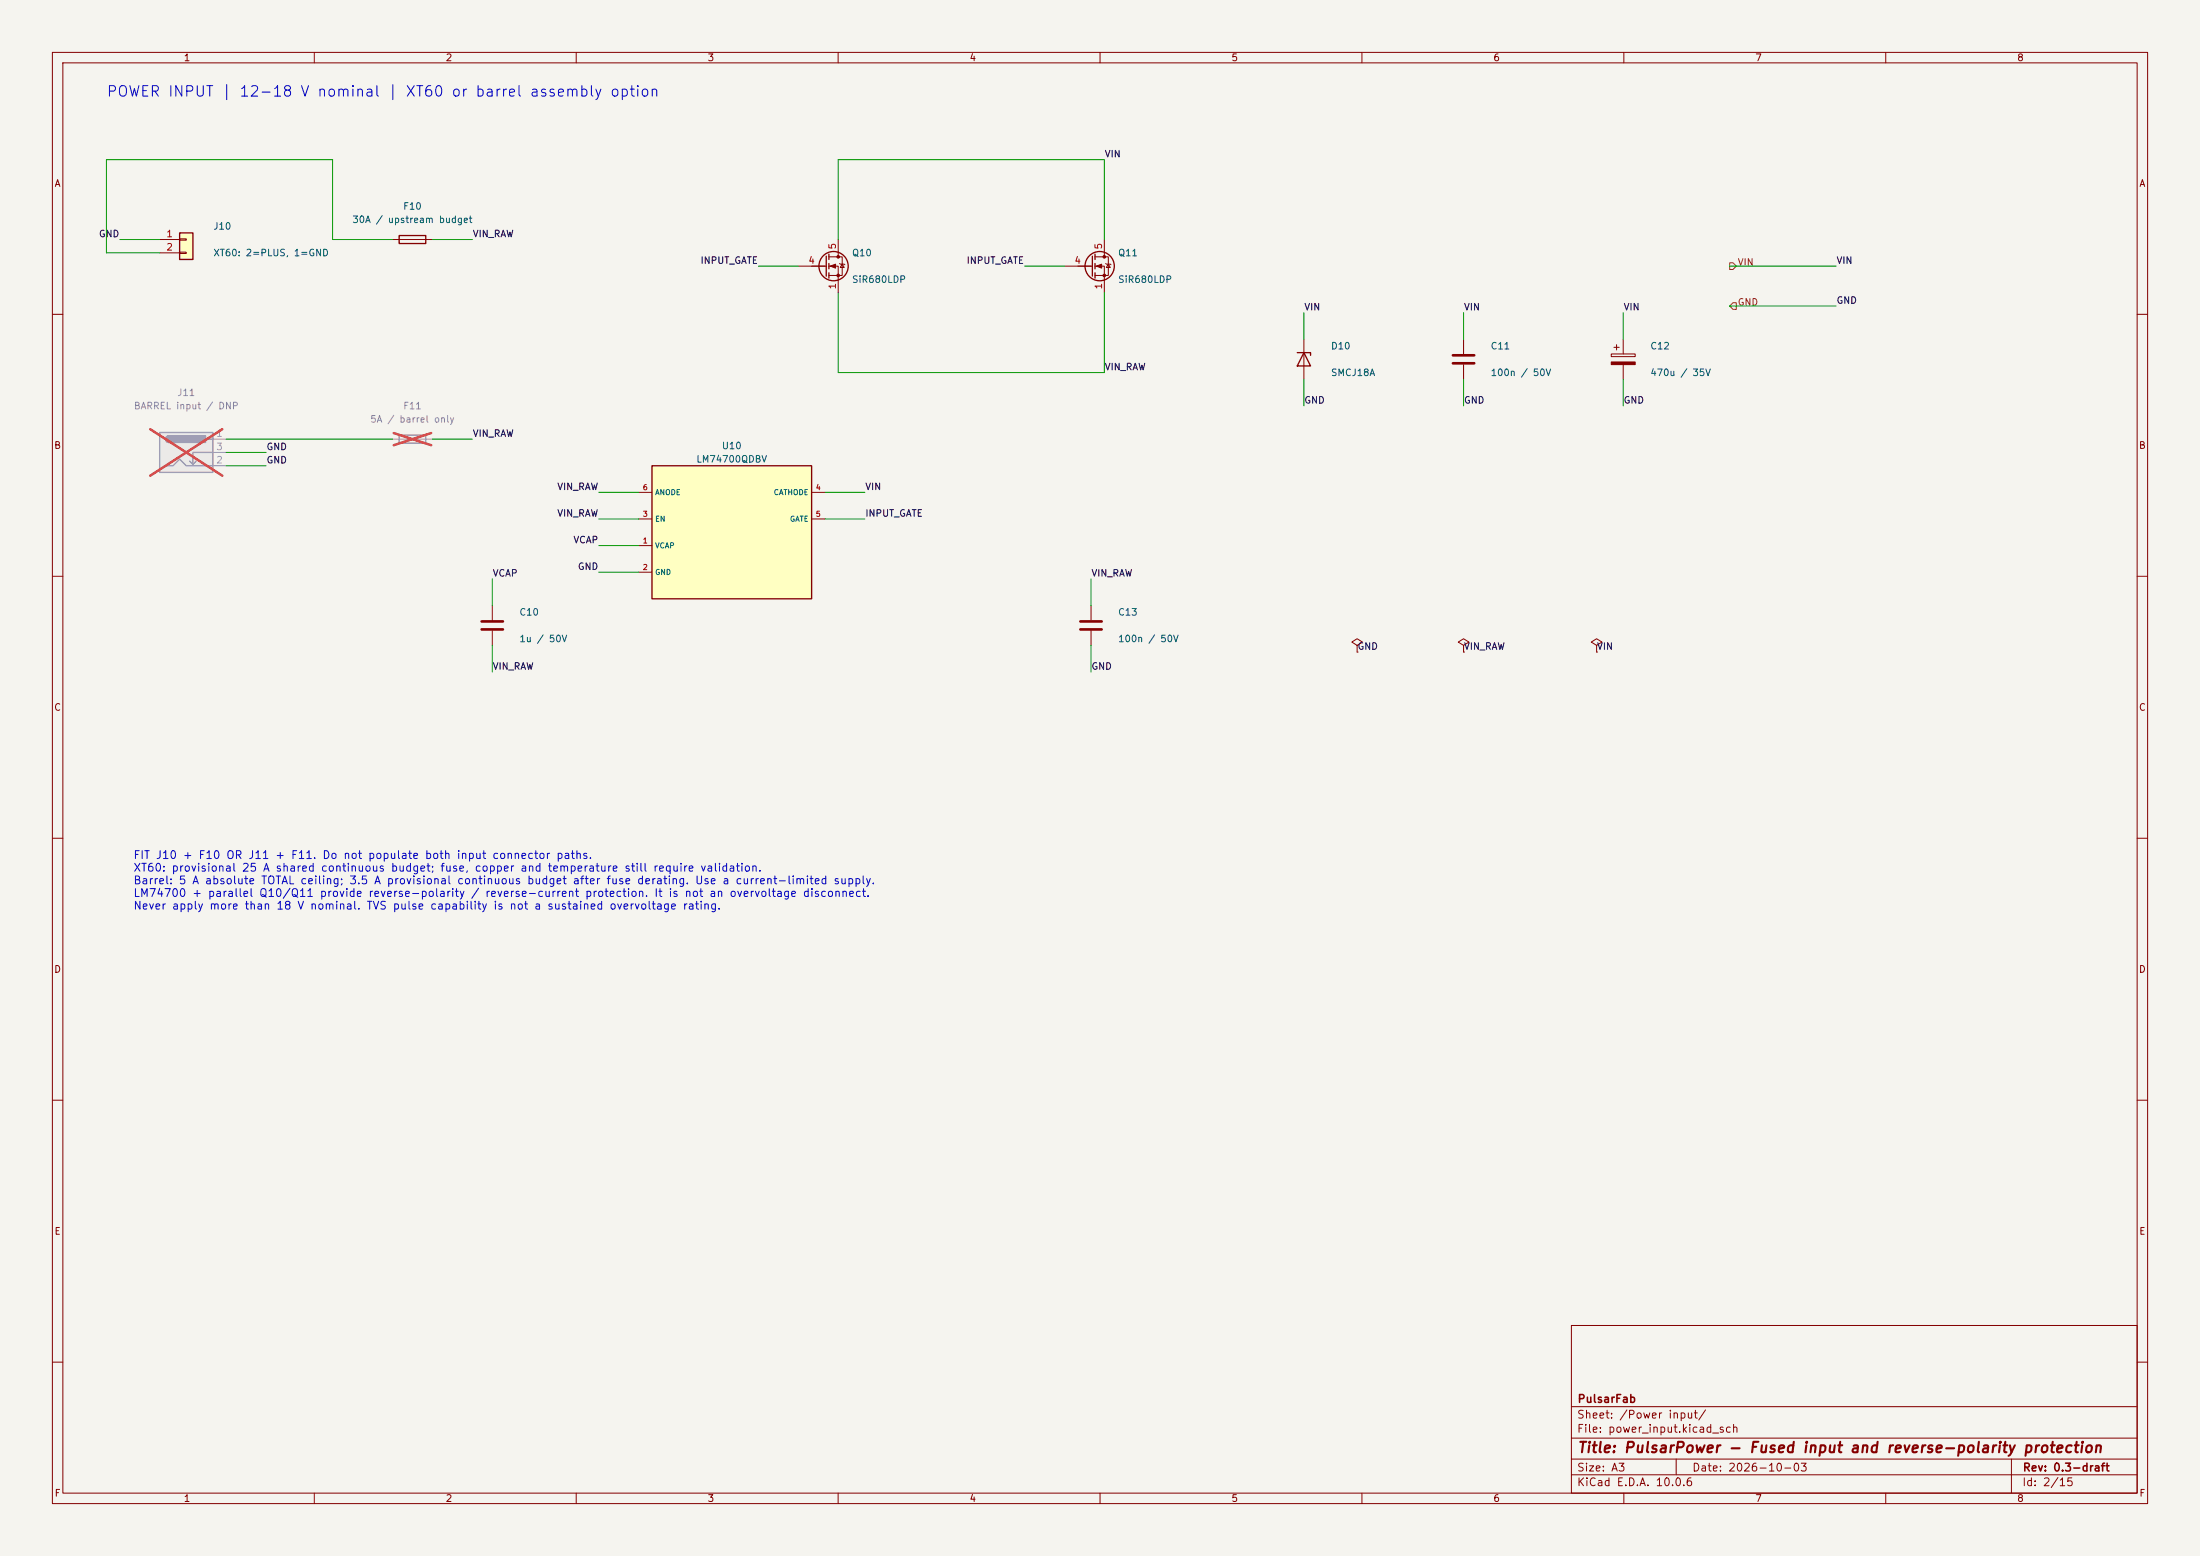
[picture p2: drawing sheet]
(kicad_sch (version 20260306) (generator "eeschema") (generator_version "10.0") (paper "A3")
(title_block (title "PulsarPower - Fused input and reverse-polarity protection") (date "2026-10-03") (rev "0.3-draft") (company "PulsarFab"))
(lib_symbols
(symbol "Connector_Generic:Conn_01x02"
 (pin_names
  (offset 1.016) (hide yes))
 (exclude_from_sim no)
 (in_bom yes)
 (on_board yes)
 (in_pos_files yes)
 (duplicate_pin_numbers_are_jumpers no)
 (property "Reference" "J" (at 0 2.54 0) (show_name no) (do_not_autoplace no) (effects (font (size 1.27 1.27))))
 (property "Value" "Conn_01x02" (at 0 -5.08 0) (show_name no) (do_not_autoplace no) (effects (font (size 1.27 1.27))))
 (property "Footprint" "" (at 0 0 0) (show_name no) (do_not_autoplace no) (hide yes) (effects (font (size 1.27 1.27))))
 (property "Datasheet" "" (at 0 0 0) (show_name no) (do_not_autoplace no) (hide yes) (effects (font (size 1.27 1.27))))
 (property "Description" "Generic connector, single row, 01x02, script generated (kicad-library-utils/schlib/autogen/connector/)" (at 0 0 0) (show_name no) (do_not_autoplace no) (hide yes) (effects (font (size 1.27 1.27))))
 (symbol "Conn_01x02_1_1"
  (rectangle (start -1.27 1.27) (end 1.27 -3.81) (stroke (width 0.254) (type default)) (fill (type background)))
  (rectangle (start -1.27 0.127) (end 0 -0.127) (stroke (width 0.1524) (type default)) (fill (type none)))
  (rectangle (start -1.27 -2.413) (end 0 -2.667) (stroke (width 0.1524) (type default)) (fill (type none)))
  (pin passive line (at -5.08 0 0) (length 3.81) (name "Pin_1" (effects (font (size 1.27 1.27)))) (number "1" (effects (font (size 1.27 1.27)))))
  (pin passive line (at -5.08 -2.54 0) (length 3.81) (name "Pin_2" (effects (font (size 1.27 1.27)))) (number "2" (effects (font (size 1.27 1.27))))))
 (embedded_fonts no))
(symbol "Connector:Barrel_Jack_Switch"
 (pin_names (hide yes))
 (exclude_from_sim no)
 (in_bom yes)
 (on_board yes)
 (in_pos_files yes)
 (duplicate_pin_numbers_are_jumpers no)
 (property "Reference" "J" (at 0 5.334 0) (show_name no) (do_not_autoplace no) (effects (font (size 1.27 1.27))))
 (property "Value" "Barrel_Jack_Switch" (at 0 -5.08 0) (show_name no) (do_not_autoplace no) (effects (font (size 1.27 1.27))))
 (property "Footprint" "" (at 1.27 -1.016 0) (show_name no) (do_not_autoplace no) (hide yes) (effects (font (size 1.27 1.27))))
 (property "Datasheet" "" (at 1.27 -1.016 0) (show_name no) (do_not_autoplace no) (hide yes) (effects (font (size 1.27 1.27))))
 (property "Description" "DC Barrel Jack with an internal switch" (at 0 0 0) (show_name no) (do_not_autoplace no) (hide yes) (effects (font (size 1.27 1.27))))
 (symbol "Barrel_Jack_Switch_0_1"
  (rectangle (start -5.08 3.81) (end 5.08 -3.81) (stroke (width 0.254) (type default)) (fill (type background)))
  (polyline (pts (xy -3.81 -2.54) (xy -2.54 -2.54) (xy -1.27 -1.27) (xy 0 -2.54) (xy 2.54 -2.54) (xy 5.08 -2.54)) (stroke (width 0.254) (type default)) (fill (type none)))
  (arc (start -3.302 1.905) (mid -3.9343 2.54) (end -3.302 3.175) (stroke (width 0.254) (type default)) (fill (type none)))
  (arc (start -3.302 1.905) (mid -3.9343 2.54) (end -3.302 3.175) (stroke (width 0.254) (type default)) (fill (type outline)))
  (polyline (pts (xy 1.27 -2.286) (xy 1.905 -1.651)) (stroke (width 0.254) (type default)) (fill (type none)))
  (rectangle (start 3.683 3.175) (end -3.302 1.905) (stroke (width 0.254) (type default)) (fill (type outline)))
  (polyline (pts (xy 5.08 2.54) (xy 3.81 2.54)) (stroke (width 0.254) (type default)) (fill (type none)))
  (polyline (pts (xy 5.08 0) (xy 1.27 0) (xy 1.27 -2.286) (xy 0.635 -1.651)) (stroke (width 0.254) (type default)) (fill (type none))))
 (symbol "Barrel_Jack_Switch_1_1"
  (pin passive line (at 7.62 2.54 180) (length 2.54) (name "" (effects (font (size 1.27 1.27)))) (number "1" (effects (font (size 1.27 1.27)))))
  (pin passive line (at 7.62 -2.54 180) (length 2.54) (name "" (effects (font (size 1.27 1.27)))) (number "2" (effects (font (size 1.27 1.27)))))
  (pin passive line (at 7.62 0 180) (length 2.54) (name "" (effects (font (size 1.27 1.27)))) (number "3" (effects (font (size 1.27 1.27))))))
 (embedded_fonts no))
(symbol "Device:Fuse"
 (pin_numbers (hide yes))
 (pin_names
  (offset 0))
 (exclude_from_sim no)
 (in_bom yes)
 (on_board yes)
 (in_pos_files yes)
 (duplicate_pin_numbers_are_jumpers no)
 (property "Reference" "F" (at 2.032 0 90) (show_name no) (do_not_autoplace no) (effects (font (size 1.27 1.27))))
 (property "Value" "Fuse" (at -1.905 0 90) (show_name no) (do_not_autoplace no) (effects (font (size 1.27 1.27))))
 (property "Footprint" "" (at -1.778 0 90) (show_name no) (do_not_autoplace no) (hide yes) (effects (font (size 1.27 1.27))))
 (property "Datasheet" "" (at 0 0 0) (show_name no) (do_not_autoplace no) (hide yes) (effects (font (size 1.27 1.27))))
 (property "Description" "Fuse" (at 0 0 0) (show_name no) (do_not_autoplace no) (hide yes) (effects (font (size 1.27 1.27))))
 (symbol "Fuse_0_1"
  (rectangle (start -0.762 -2.54) (end 0.762 2.54) (stroke (width 0.254) (type default)) (fill (type none)))
  (polyline (pts (xy 0 2.54) (xy 0 -2.54)) (stroke (width 0) (type default)) (fill (type none))))
 (symbol "Fuse_1_1"
  (pin passive line (at 0 3.81 270) (length 1.27) (name "" (effects (font (size 1.27 1.27)))) (number "1" (effects (font (size 1.27 1.27)))))
  (pin passive line (at 0 -3.81 90) (length 1.27) (name "" (effects (font (size 1.27 1.27)))) (number "2" (effects (font (size 1.27 1.27))))))
 (embedded_fonts no))
(symbol "pulsarfab_hub:SiR680LDP"
 (pin_names
  (offset 0) (hide yes))
 (exclude_from_sim no)
 (in_bom yes)
 (on_board yes)
 (in_pos_files yes)
 (duplicate_pin_numbers_are_jumpers no)
 (symbol "SiR680LDP_0_1"
  (polyline (pts (xy 0.254 1.905) (xy 0.254 -1.905)) (stroke (width 0.254) (type default)) (fill (type none)))
  (polyline (pts (xy 0.254 0) (xy -2.54 0)) (stroke (width 0) (type default)) (fill (type none)))
  (polyline (pts (xy 0.762 2.286) (xy 0.762 1.27)) (stroke (width 0.254) (type default)) (fill (type none)))
  (polyline (pts (xy 0.762 0.508) (xy 0.762 -0.508)) (stroke (width 0.254) (type default)) (fill (type none)))
  (polyline (pts (xy 0.762 -1.27) (xy 0.762 -2.286)) (stroke (width 0.254) (type default)) (fill (type none)))
  (polyline (pts (xy 0.762 -1.778) (xy 3.302 -1.778) (xy 3.302 1.778) (xy 0.762 1.778)) (stroke (width 0) (type default)) (fill (type none)))
  (polyline (pts (xy 1.016 0) (xy 2.032 0.381) (xy 2.032 -0.381) (xy 1.016 0)) (stroke (width 0) (type default)) (fill (type outline)))
  (circle (center 1.651 0) (radius 2.794) (stroke (width 0.254) (type default)) (fill (type none)))
  (polyline (pts (xy 2.54 2.54) (xy 2.54 1.778)) (stroke (width 0) (type default)) (fill (type none)))
  (circle (center 2.54 1.778) (radius 0.254) (stroke (width 0) (type default)) (fill (type outline)))
  (circle (center 2.54 -1.778) (radius 0.254) (stroke (width 0) (type default)) (fill (type outline)))
  (polyline (pts (xy 2.54 -2.54) (xy 2.54 0) (xy 0.762 0)) (stroke (width 0) (type default)) (fill (type none)))
  (polyline (pts (xy 2.794 0.508) (xy 2.921 0.381) (xy 3.683 0.381) (xy 3.81 0.254)) (stroke (width 0) (type default)) (fill (type none)))
  (polyline (pts (xy 3.302 0.381) (xy 2.921 -0.254) (xy 3.683 -0.254) (xy 3.302 0.381)) (stroke (width 0) (type default)) (fill (type none))))
 (symbol "SiR680LDP_1_1"
  (pin passive line (at 2.54 -5.08 90) (length 2.54) (name "S" (effects (font (size 1.27 1.27)))) (number "1" (effects (font (size 1.27 1.27)))))
  (pin passive line (at 2.54 -5.08 90) (length 2.54) (hide yes) (name "S" (effects (font (size 1.27 1.27)))) (number "2" (effects (font (size 1.27 1.27)))))
  (pin passive line (at 2.54 -5.08 90) (length 2.54) (hide yes) (name "S" (effects (font (size 1.27 1.27)))) (number "3" (effects (font (size 1.27 1.27)))))
  (pin input line (at -5.08 0 0) (length 5.08) (name "G" (effects (font (size 1.27 1.27)))) (number "4" (effects (font (size 1.27 1.27)))))
  (pin passive line (at 2.54 5.08 270) (length 2.54) (name "D" (effects (font (size 1.27 1.27)))) (number "5" (effects (font (size 1.27 1.27))))))
 (embedded_fonts no)
 (property "Reference" "Q" (at 5.08 1.905 0) (show_name no) (do_not_autoplace no) (effects (font (size 1.27 1.27)) (justify left)))
 (property "Value" "SiR680LDP" (at 5.08 0 0) (show_name no) (do_not_autoplace no) (effects (font (size 1.27 1.27)) (justify left)))
 (property "Footprint" "Package_SO:PowerPAK_SO-8_Single" (at 5.08 -1.905 0) (show_name no) (do_not_autoplace no) (hide yes) (effects (font (size 1.27 1.27)
    (italic yes)) (justify left)))
 (property "Datasheet" "https://www.vishay.com/docs/77478/sir680ldp.pdf" (at 5.08 -3.81 0) (show_name no) (do_not_autoplace no) (hide yes) (effects (font (size 1.27 1.27)) (justify left)))
 (property "Description" "SiR680LDP; S=1,2,3 G=4 D=5 (physical 5,6,7,8 plus exposed drain)" (at 0 0 0) (show_name no) (do_not_autoplace no) (hide yes) (effects (font (size 1.27 1.27))))
 (property "ki_fp_filters" "TDSON*" (at 0 0 0) (show_name no) (do_not_autoplace no) (hide yes) (effects (font (size 1.27 1.27)))))
(symbol "pulsarfab_hub:LM74700QDBV"
 (pin_names
  (offset 0.508))
 (in_bom yes)
 (on_board yes)
 (property "Reference" "U" (at 0.0 17.78 0.0) (effects (font (size 1.27 1.27))))
 (property "Value" "LM74700QDBV" (at 0.0 17.78 0.0) (effects (font (size 1.27 1.27))))
 (property "Footprint" "Package_TO_SOT_SMD:SOT-23-6" (at 0.0 17.78 0.0) (effects (font (size 1.27 1.27)) (hide yes)))
 (property "Datasheet" "https://www.ti.com/lit/ds/symlink/lm74700-q1.pdf" (at 0.0 17.78 0.0) (effects (font (size 1.27 1.27)) (hide yes)))
 (property "Description" "LM74700QDBV; pin mapping checked against manufacturer datasheet" (at 0.0 17.78 0.0) (effects (font (size 1.27 1.27)) (hide yes)))
 (symbol "LM74700QDBV_0_1"
  (rectangle (start -15.24 12.7) (end 15.24 -12.7) (stroke (width 0.254) (type default)) (fill (type background))))
 (symbol "LM74700QDBV_1_1"
  (pin power_in line (at -17.78 7.62 0.0) (length 2.54) (name "ANODE" (effects (font (size 1.0 1.0)))) (number "6" (effects (font (size 1.0 1.0)))))
  (pin input line (at -17.78 2.54 0.0) (length 2.54) (name "EN" (effects (font (size 1.0 1.0)))) (number "3" (effects (font (size 1.0 1.0)))))
  (pin passive line (at -17.78 -2.54 0.0) (length 2.54) (name "VCAP" (effects (font (size 1.0 1.0)))) (number "1" (effects (font (size 1.0 1.0)))))
  (pin power_in line (at -17.78 -7.62 0.0) (length 2.54) (name "GND" (effects (font (size 1.0 1.0)))) (number "2" (effects (font (size 1.0 1.0)))))
  (pin input line (at 17.78 7.62 180.0) (length 2.54) (name "CATHODE" (effects (font (size 1.0 1.0)))) (number "4" (effects (font (size 1.0 1.0)))))
  (pin output line (at 17.78 2.54 180.0) (length 2.54) (name "GATE" (effects (font (size 1.0 1.0)))) (number "5" (effects (font (size 1.0 1.0)))))))
(symbol "Device:C"
 (pin_numbers (hide yes))
 (pin_names
  (offset 0.254))
 (exclude_from_sim no)
 (in_bom yes)
 (on_board yes)
 (in_pos_files yes)
 (duplicate_pin_numbers_are_jumpers no)
 (property "Reference" "C" (at 0.635 2.54 0) (show_name no) (do_not_autoplace no) (effects (font (size 1.27 1.27)) (justify left)))
 (property "Value" "C" (at 0.635 -2.54 0) (show_name no) (do_not_autoplace no) (effects (font (size 1.27 1.27)) (justify left)))
 (property "Footprint" "" (at 0.9652 -3.81 0) (show_name no) (do_not_autoplace no) (hide yes) (effects (font (size 1.27 1.27))))
 (property "Datasheet" "" (at 0 0 0) (show_name no) (do_not_autoplace no) (hide yes) (effects (font (size 1.27 1.27))))
 (property "Description" "Unpolarized capacitor" (at 0 0 0) (show_name no) (do_not_autoplace no) (hide yes) (effects (font (size 1.27 1.27))))
 (symbol "C_0_1"
  (polyline (pts (xy -2.032 0.762) (xy 2.032 0.762)) (stroke (width 0.508) (type default)) (fill (type none)))
  (polyline (pts (xy -2.032 -0.762) (xy 2.032 -0.762)) (stroke (width 0.508) (type default)) (fill (type none))))
 (symbol "C_1_1"
  (pin passive line (at 0 3.81 270) (length 2.794) (name "" (effects (font (size 1.27 1.27)))) (number "1" (effects (font (size 1.27 1.27)))))
  (pin passive line (at 0 -3.81 90) (length 2.794) (name "" (effects (font (size 1.27 1.27)))) (number "2" (effects (font (size 1.27 1.27))))))
 (embedded_fonts no))
(symbol "Device:D_Zener"
 (pin_numbers (hide yes))
 (pin_names
  (offset 1.016) (hide yes))
 (exclude_from_sim no)
 (in_bom yes)
 (on_board yes)
 (in_pos_files yes)
 (duplicate_pin_numbers_are_jumpers no)
 (property "Reference" "D" (at 0 2.54 0) (show_name no) (do_not_autoplace no) (effects (font (size 1.27 1.27))))
 (property "Value" "D_Zener" (at 0 -2.54 0) (show_name no) (do_not_autoplace no) (effects (font (size 1.27 1.27))))
 (property "Footprint" "" (at 0 0 0) (show_name no) (do_not_autoplace no) (hide yes) (effects (font (size 1.27 1.27))))
 (property "Datasheet" "" (at 0 0 0) (show_name no) (do_not_autoplace no) (hide yes) (effects (font (size 1.27 1.27))))
 (property "Description" "Zener diode" (at 0 0 0) (show_name no) (do_not_autoplace no) (hide yes) (effects (font (size 1.27 1.27))))
 (symbol "D_Zener_0_1"
  (polyline (pts (xy -1.27 -1.27) (xy -1.27 1.27) (xy -0.762 1.27)) (stroke (width 0.254) (type default)) (fill (type none)))
  (polyline (pts (xy 1.27 0) (xy -1.27 0)) (stroke (width 0) (type default)) (fill (type none)))
  (polyline (pts (xy 1.27 -1.27) (xy 1.27 1.27) (xy -1.27 0) (xy 1.27 -1.27)) (stroke (width 0.254) (type default)) (fill (type none))))
 (symbol "D_Zener_1_1"
  (pin passive line (at -3.81 0 0) (length 2.54) (name "K" (effects (font (size 1.27 1.27)))) (number "1" (effects (font (size 1.27 1.27)))))
  (pin passive line (at 3.81 0 180) (length 2.54) (name "A" (effects (font (size 1.27 1.27)))) (number "2" (effects (font (size 1.27 1.27))))))
 (embedded_fonts no))
(symbol "Device:C_Polarized"
 (pin_numbers (hide yes))
 (pin_names
  (offset 0.254))
 (exclude_from_sim no)
 (in_bom yes)
 (on_board yes)
 (in_pos_files yes)
 (duplicate_pin_numbers_are_jumpers no)
 (property "Reference" "C" (at 0.635 2.54 0) (show_name no) (do_not_autoplace no) (effects (font (size 1.27 1.27)) (justify left)))
 (property "Value" "C_Polarized" (at 0.635 -2.54 0) (show_name no) (do_not_autoplace no) (effects (font (size 1.27 1.27)) (justify left)))
 (property "Footprint" "" (at 0.9652 -3.81 0) (show_name no) (do_not_autoplace no) (hide yes) (effects (font (size 1.27 1.27))))
 (property "Datasheet" "" (at 0 0 0) (show_name no) (do_not_autoplace no) (hide yes) (effects (font (size 1.27 1.27))))
 (property "Description" "Polarized capacitor" (at 0 0 0) (show_name no) (do_not_autoplace no) (hide yes) (effects (font (size 1.27 1.27))))
 (symbol "C_Polarized_0_1"
  (rectangle (start -2.286 0.508) (end 2.286 1.016) (stroke (width 0) (type default)) (fill (type none)))
  (polyline (pts (xy -1.778 2.286) (xy -0.762 2.286)) (stroke (width 0) (type default)) (fill (type none)))
  (polyline (pts (xy -1.27 2.794) (xy -1.27 1.778)) (stroke (width 0) (type default)) (fill (type none)))
  (rectangle (start 2.286 -0.508) (end -2.286 -1.016) (stroke (width 0) (type default)) (fill (type outline))))
 (symbol "C_Polarized_1_1"
  (pin passive line (at 0 3.81 270) (length 2.794) (name "" (effects (font (size 1.27 1.27)))) (number "1" (effects (font (size 1.27 1.27)))))
  (pin passive line (at 0 -3.81 90) (length 2.794) (name "" (effects (font (size 1.27 1.27)))) (number "2" (effects (font (size 1.27 1.27))))))
 (embedded_fonts no))
(symbol "power:PWR_FLAG"
 (power global)
 (pin_numbers (hide yes))
 (pin_names
  (offset 0) (hide yes))
 (exclude_from_sim no)
 (in_bom yes)
 (on_board yes)
 (in_pos_files yes)
 (duplicate_pin_numbers_are_jumpers no)
 (property "Reference" "#FLG" (at 0 1.905 0) (show_name no) (do_not_autoplace no) (hide yes) (effects (font (size 1.27 1.27))))
 (property "Value" "PWR_FLAG" (at 0 3.81 0) (show_name no) (do_not_autoplace no) (effects (font (size 1.27 1.27))))
 (property "Footprint" "" (at 0 0 0) (show_name no) (do_not_autoplace no) (hide yes) (effects (font (size 1.27 1.27))))
 (property "Datasheet" "" (at 0 0 0) (show_name no) (do_not_autoplace no) (hide yes) (effects (font (size 1.27 1.27))))
 (property "Description" "Special symbol for telling ERC where power comes from" (at 0 0 0) (show_name no) (do_not_autoplace no) (hide yes) (effects (font (size 1.27 1.27))))
 (symbol "PWR_FLAG_0_0"
  (pin power_out line (at 0 0 90) (length 0) (name "" (effects (font (size 1.27 1.27)))) (number "1" (effects (font (size 1.27 1.27))))))
 (symbol "PWR_FLAG_0_1"
  (polyline (pts (xy 0 0) (xy 0 1.27) (xy -1.016 1.905) (xy 0 2.54) (xy 1.016 1.905) (xy 0 1.27)) (stroke (width 0) (type default)) (fill (type none))))
 (embedded_fonts no)))
(text "POWER INPUT | 12-18 V nominal | XT60 or barrel assembly option" (at 20.3200 16.5100 0) (effects (font (size 2 2)) (justify left top)))
(symbol
 (lib_id "Connector_Generic:Conn_01x02")
 (at 35.56 45.72 0.0)
 (unit 1)
 (in_bom yes)
 (on_board yes)
 (dnp no)
 (property "Reference" "J10" (at 40.64 43.18 0.0) (effects (font (size 1.27 1.27)) (justify left)))
 (property "Value" "XT60: 2=PLUS, 1=GND" (at 40.64 48.26 0.0) (effects (font (size 1.27 1.27)) (justify left)))
 (property "Footprint" "pulsarfab:AMASS_XT60PW-M_Edge" (at 35.56 45.72 0.0) (effects (font (size 1.27 1.27)) (hide yes)))
 (property "Datasheet" "https://datasheet.lcsc.com/datasheet/pdf/e258adf1ce44622bb05a5787d35fc0fa.pdf?productCode=C98732" (at 35.56 45.72 0.0) (effects (font (size 1.27 1.27)) (hide yes)))
 (property "LCSC" "C98732" (at 35.56 45.72 0.0) (effects (font (size 1.27 1.27)) (hide yes)))
 (property "MPN" "XT60PW-M" (at 35.56 45.72 0.0) (effects (font (size 1.27 1.27)) (hide yes)))
 (property "Manufacturer" "Changzhou Amass Elec" (at 35.56 45.72 0.0) (effects (font (size 1.27 1.27)) (hide yes)))
 (property "Source checked" "2026-10-03" (at 35.56 45.72 0.0) (effects (font (size 1.27 1.27)) (hide yes)))
 (pin "1")
 (pin "2"))
(symbol
 (lib_id "Connector:Barrel_Jack_Switch")
 (at 35.56 86.36 0.0)
 (unit 1)
 (in_bom yes)
 (on_board yes)
 (dnp yes)
 (property "Reference" "J11" (at 35.56 74.93 0.0) (effects (font (size 1.27 1.27))))
 (property "Value" "BARREL input / DNP" (at 35.56 77.47 0.0) (effects (font (size 1.27 1.27))))
 (property "Footprint" "pulsarfab:BarrelJack_XKB_DC-005K-5A_Edge" (at 35.56 86.36 0.0) (effects (font (size 1.27 1.27)) (hide yes)))
 (property "Datasheet" "https://datasheet.lcsc.com/datasheet/pdf/42a925a8542473f46554cf6f67b6cc91.pdf?productCode=C2880546" (at 35.56 86.36 0.0) (effects (font (size 1.27 1.27)) (hide yes)))
 (property "LCSC" "C2880546" (at 35.56 86.36 0.0) (effects (font (size 1.27 1.27)) (hide yes)))
 (property "MPN" "DC-005K-5A-2.0" (at 35.56 86.36 0.0) (effects (font (size 1.27 1.27)) (hide yes)))
 (property "Manufacturer" "XKB Connection" (at 35.56 86.36 0.0) (effects (font (size 1.27 1.27)) (hide yes)))
 (property "Source checked" "2026-10-03" (at 35.56 86.36 0.0) (effects (font (size 1.27 1.27)) (hide yes)))
 (pin "1")
 (pin "2")
 (pin "3"))
(symbol
 (lib_id "Device:Fuse")
 (at 78.74 45.72 90.0)
 (unit 1)
 (in_bom yes)
 (on_board yes)
 (dnp no)
 (property "Reference" "F10" (at 78.74 39.37 90.0) (effects (font (size 1.27 1.27))))
 (property "Value" "30A / upstream budget" (at 78.74 41.91 90.0) (effects (font (size 1.27 1.27))))
 (property "Footprint" "pulsarfab:Fuse_S1032_10.3x3.2mm" (at 78.74 45.72 90.0) (effects (font (size 1.27 1.27)) (hide yes)))
 (property "Datasheet" "https://datasheet.lcsc.com/datasheet/pdf/a325524594d89b598a3518fc8c90e44b.pdf?productCode=C553917" (at 78.74 45.72 90.0) (effects (font (size 1.27 1.27)) (hide yes)))
 (property "LCSC" "C553917" (at 78.74 45.72 90.0) (effects (font (size 1.27 1.27)) (hide yes)))
 (property "MPN" "S1032-F-30.0A" (at 78.74 45.72 90.0) (effects (font (size 1.27 1.27)) (hide yes)))
 (property "Manufacturer" "SART" (at 78.74 45.72 90.0) (effects (font (size 1.27 1.27)) (hide yes)))
 (property "Source checked" "2026-10-03" (at 78.74 45.72 90.0) (effects (font (size 1.27 1.27)) (hide yes)))
 (pin "1")
 (pin "2"))
(symbol
 (lib_id "Device:Fuse")
 (at 78.74 83.82 90.0)
 (unit 1)
 (in_bom yes)
 (on_board yes)
 (dnp yes)
 (property "Reference" "F11" (at 78.74 77.47 90.0) (effects (font (size 1.27 1.27))))
 (property "Value" "5A / barrel only" (at 78.74 80.01 90.0) (effects (font (size 1.27 1.27))))
 (property "Footprint" "Fuse:Fuse_Littelfuse-NANO2-451_453" (at 78.74 83.82 90.0) (effects (font (size 1.27 1.27)) (hide yes)))
 (property "Datasheet" "https://datasheet.lcsc.com/datasheet/pdf/64ff7c9a3f50498894e4bc5a89970379.pdf?productCode=C48467" (at 78.74 83.82 90.0) (effects (font (size 1.27 1.27)) (hide yes)))
 (property "LCSC" "C48467" (at 78.74 83.82 90.0) (effects (font (size 1.27 1.27)) (hide yes)))
 (property "MPN" "0451005.MRL" (at 78.74 83.82 90.0) (effects (font (size 1.27 1.27)) (hide yes)))
 (property "Manufacturer" "Littelfuse" (at 78.74 83.82 90.0) (effects (font (size 1.27 1.27)) (hide yes)))
 (property "Source checked" "2026-10-03" (at 78.74 83.82 90.0) (effects (font (size 1.27 1.27)) (hide yes)))
 (pin "1")
 (pin "2"))
(label "GND"  (at 22.8600 45.7200 180) (effects (font (size 1.27 1.27)) (justify right bottom)))
(label "GND"  (at 50.8000 88.9000 0) (effects (font (size 1.27 1.27)) (justify left bottom)))
(label "GND"  (at 50.8000 86.3600 0) (effects (font (size 1.27 1.27)) (justify left bottom)))
(label "VIN_RAW"  (at 90.1700 45.7200 0) (effects (font (size 1.27 1.27)) (justify left bottom)))
(label "VIN_RAW"  (at 90.1700 83.8200 0) (effects (font (size 1.27 1.27)) (justify left bottom)))
(symbol
 (lib_id "pulsarfab_hub:SiR680LDP")
 (at 157.48 50.8 0.0)
 (unit 1)
 (in_bom yes)
 (on_board yes)
 (dnp no)
 (property "Reference" "Q10" (at 162.56 48.26 0.0) (effects (font (size 1.27 1.27)) (justify left)))
 (property "Value" "SiR680LDP" (at 162.56 53.34 0.0) (effects (font (size 1.27 1.27)) (justify left)))
 (property "Footprint" "Package_SO:PowerPAK_SO-8_Single" (at 157.48 50.8 0.0) (effects (font (size 1.27 1.27)) (hide yes)))
 (property "Datasheet" "https://www.vishay.com/docs/77478/sir680ldp.pdf" (at 157.48 50.8 0.0) (effects (font (size 1.27 1.27)) (hide yes)))
 (property "LCSC" "C3279524" (at 157.48 50.8 0.0) (effects (font (size 1.27 1.27)) (hide yes)))
 (property "MPN" "SIR680LDP-T1-RE3" (at 157.48 50.8 0.0) (effects (font (size 1.27 1.27)) (hide yes)))
 (property "Manufacturer" "Vishay" (at 157.48 50.8 0.0) (effects (font (size 1.27 1.27)) (hide yes)))
 (property "Source checked" "2026-10-03" (at 157.48 50.8 0.0) (effects (font (size 1.27 1.27)) (hide yes)))
 (pin "1")
 (pin "2")
 (pin "3")
 (pin "4")
 (pin "5"))
(label "INPUT_GATE"  (at 144.7800 50.8000 180) (effects (font (size 1.27 1.27)) (justify right bottom)))
(symbol
 (lib_id "pulsarfab_hub:SiR680LDP")
 (at 208.28 50.8 0.0)
 (unit 1)
 (in_bom yes)
 (on_board yes)
 (dnp no)
 (property "Reference" "Q11" (at 213.36 48.26 0.0) (effects (font (size 1.27 1.27)) (justify left)))
 (property "Value" "SiR680LDP" (at 213.36 53.34 0.0) (effects (font (size 1.27 1.27)) (justify left)))
 (property "Footprint" "Package_SO:PowerPAK_SO-8_Single" (at 208.28 50.8 0.0) (effects (font (size 1.27 1.27)) (hide yes)))
 (property "Datasheet" "https://www.vishay.com/docs/77478/sir680ldp.pdf" (at 208.28 50.8 0.0) (effects (font (size 1.27 1.27)) (hide yes)))
 (property "LCSC" "C3279524" (at 208.28 50.8 0.0) (effects (font (size 1.27 1.27)) (hide yes)))
 (property "MPN" "SIR680LDP-T1-RE3" (at 208.28 50.8 0.0) (effects (font (size 1.27 1.27)) (hide yes)))
 (property "Manufacturer" "Vishay" (at 208.28 50.8 0.0) (effects (font (size 1.27 1.27)) (hide yes)))
 (property "Source checked" "2026-10-03" (at 208.28 50.8 0.0) (effects (font (size 1.27 1.27)) (hide yes)))
 (pin "1")
 (pin "2")
 (pin "3")
 (pin "4")
 (pin "5"))
(label "INPUT_GATE"  (at 195.5800 50.8000 180) (effects (font (size 1.27 1.27)) (justify right bottom)))
(label "VIN_RAW"  (at 210.8200 71.1200 0) (effects (font (size 1.27 1.27)) (justify left bottom)))
(label "VIN"  (at 210.8200 30.4800 0) (effects (font (size 1.27 1.27)) (justify left bottom)))
(symbol
 (lib_id "pulsarfab_hub:LM74700QDBV")
 (at 139.7 101.6 0.0)
 (unit 1)
 (in_bom yes)
 (on_board yes)
 (dnp no)
 (property "Reference" "U10" (at 139.7 85.09 0.0) (effects (font (size 1.27 1.27))))
 (property "Value" "LM74700QDBV" (at 139.7 87.63 0.0) (effects (font (size 1.27 1.27))))
 (property "Footprint" "Package_TO_SOT_SMD:SOT-23-6" (at 139.7 101.6 0.0) (effects (font (size 1.27 1.27)) (hide yes)))
 (property "Datasheet" "https://datasheet.lcsc.com/datasheet/pdf/447cabab1808fa061ec80788e97d5328.pdf?productCode=C2941042" (at 139.7 101.6 0.0) (effects (font (size 1.27 1.27)) (hide yes)))
 (property "LCSC" "C2941042" (at 139.7 101.6 0.0) (effects (font (size 1.27 1.27)) (hide yes)))
 (property "MPN" "LM74700QDBVRQ1" (at 139.7 101.6 0.0) (effects (font (size 1.27 1.27)) (hide yes)))
 (property "Manufacturer" "TI" (at 139.7 101.6 0.0) (effects (font (size 1.27 1.27)) (hide yes)))
 (property "Source checked" "2026-10-03" (at 139.7 101.6 0.0) (effects (font (size 1.27 1.27)) (hide yes)))
 (pin "6")
 (pin "3")
 (pin "1")
 (pin "2")
 (pin "4")
 (pin "5"))
(label "VIN_RAW"  (at 114.3000 93.9800 180) (effects (font (size 1.27 1.27)) (justify right bottom)))
(label "VIN_RAW"  (at 114.3000 99.0600 180) (effects (font (size 1.27 1.27)) (justify right bottom)))
(label "VCAP"  (at 114.3000 104.1400 180) (effects (font (size 1.27 1.27)) (justify right bottom)))
(label "GND"  (at 114.3000 109.2200 180) (effects (font (size 1.27 1.27)) (justify right bottom)))
(label "VIN"  (at 165.1000 93.9800 0) (effects (font (size 1.27 1.27)) (justify left bottom)))
(label "INPUT_GATE"  (at 165.1000 99.0600 0) (effects (font (size 1.27 1.27)) (justify left bottom)))
(symbol
 (lib_id "Device:C")
 (at 93.98 119.38 0.0)
 (unit 1)
 (in_bom yes)
 (on_board yes)
 (dnp no)
 (property "Reference" "C10" (at 99.06 116.84 0.0) (effects (font (size 1.27 1.27)) (justify left)))
 (property "Value" "1u / 50V" (at 99.06 121.92 0.0) (effects (font (size 1.27 1.27)) (justify left)))
 (property "Footprint" "Capacitor_SMD:C_0603_1608Metric" (at 93.98 119.38 0.0) (effects (font (size 1.27 1.27)) (hide yes)))
 (property "Datasheet" "https://datasheet.lcsc.com/datasheet/pdf/02336ea48ea44ca18c72517dd3cb7b47.pdf?productCode=C15849" (at 93.98 119.38 0.0) (effects (font (size 1.27 1.27)) (hide yes)))
 (property "LCSC" "C15849" (at 93.98 119.38 0.0) (effects (font (size 1.27 1.27)) (hide yes)))
 (property "MPN" "CL10A105KB8NNNC" (at 93.98 119.38 0.0) (effects (font (size 1.27 1.27)) (hide yes)))
 (property "Manufacturer" "Samsung Electro-Mechanics" (at 93.98 119.38 0.0) (effects (font (size 1.27 1.27)) (hide yes)))
 (property "Source checked" "2026-10-03" (at 93.98 119.38 0.0) (effects (font (size 1.27 1.27)) (hide yes)))
 (pin "1")
 (pin "2"))
(label "VCAP"  (at 93.9800 110.4900 0) (effects (font (size 1.27 1.27)) (justify left bottom)))
(label "VIN_RAW"  (at 93.9800 128.2700 0) (effects (font (size 1.27 1.27)) (justify left bottom)))
(symbol
 (lib_id "Device:C")
 (at 208.28 119.38 0.0)
 (unit 1)
 (in_bom yes)
 (on_board yes)
 (dnp no)
 (property "Reference" "C13" (at 213.36 116.84 0.0) (effects (font (size 1.27 1.27)) (justify left)))
 (property "Value" "100n / 50V" (at 213.36 121.92 0.0) (effects (font (size 1.27 1.27)) (justify left)))
 (property "Footprint" "Capacitor_SMD:C_0603_1608Metric" (at 208.28 119.38 0.0) (effects (font (size 1.27 1.27)) (hide yes)))
 (property "Datasheet" "https://datasheet.lcsc.com/datasheet/pdf/23ccee80ee542e7cf156a772bb589942.pdf?productCode=C14663" (at 208.28 119.38 0.0) (effects (font (size 1.27 1.27)) (hide yes)))
 (property "LCSC" "C14663" (at 208.28 119.38 0.0) (effects (font (size 1.27 1.27)) (hide yes)))
 (property "MPN" "CC0603KRX7R9BB104" (at 208.28 119.38 0.0) (effects (font (size 1.27 1.27)) (hide yes)))
 (property "Manufacturer" "YAGEO" (at 208.28 119.38 0.0) (effects (font (size 1.27 1.27)) (hide yes)))
 (property "Source checked" "2026-10-03" (at 208.28 119.38 0.0) (effects (font (size 1.27 1.27)) (hide yes)))
 (pin "1")
 (pin "2"))
(label "VIN_RAW"  (at 208.2800 110.4900 0) (effects (font (size 1.27 1.27)) (justify left bottom)))
(label "GND"  (at 208.2800 128.2700 0) (effects (font (size 1.27 1.27)) (justify left bottom)))
(symbol
 (lib_id "Device:D_Zener")
 (at 248.92 68.58 270.0)
 (unit 1)
 (in_bom yes)
 (on_board yes)
 (dnp no)
 (property "Reference" "D10" (at 254.0 66.04 90.0) (effects (font (size 1.27 1.27)) (justify left)))
 (property "Value" "SMCJ18A" (at 254.0 71.12 90.0) (effects (font (size 1.27 1.27)) (justify left)))
 (property "Footprint" "Diode_SMD:D_SMC" (at 248.92 68.58 90.0) (effects (font (size 1.27 1.27)) (hide yes)))
 (property "Datasheet" "https://datasheet.lcsc.com/datasheet/pdf/30c536fe584d45c8d03dea9ed65a638b.pdf?productCode=C438102" (at 248.92 68.58 90.0) (effects (font (size 1.27 1.27)) (hide yes)))
 (property "LCSC" "C438102" (at 248.92 68.58 90.0) (effects (font (size 1.27 1.27)) (hide yes)))
 (property "MPN" "SMCJ18A" (at 248.92 68.58 90.0) (effects (font (size 1.27 1.27)) (hide yes)))
 (property "Manufacturer" "Jingdao Microelectronics" (at 248.92 68.58 90.0) (effects (font (size 1.27 1.27)) (hide yes)))
 (property "Source checked" "2026-10-03" (at 248.92 68.58 90.0) (effects (font (size 1.27 1.27)) (hide yes)))
 (pin "1")
 (pin "2"))
(label "VIN"  (at 248.9200 59.6900 0) (effects (font (size 1.27 1.27)) (justify left bottom)))
(label "GND"  (at 248.9200 77.4700 0) (effects (font (size 1.27 1.27)) (justify left bottom)))
(symbol
 (lib_id "Device:C")
 (at 279.4 68.58 0.0)
 (unit 1)
 (in_bom yes)
 (on_board yes)
 (dnp no)
 (property "Reference" "C11" (at 284.48 66.04 0.0) (effects (font (size 1.27 1.27)) (justify left)))
 (property "Value" "100n / 50V" (at 284.48 71.12 0.0) (effects (font (size 1.27 1.27)) (justify left)))
 (property "Footprint" "Capacitor_SMD:C_0603_1608Metric" (at 279.4 68.58 0.0) (effects (font (size 1.27 1.27)) (hide yes)))
 (property "Datasheet" "https://datasheet.lcsc.com/datasheet/pdf/23ccee80ee542e7cf156a772bb589942.pdf?productCode=C14663" (at 279.4 68.58 0.0) (effects (font (size 1.27 1.27)) (hide yes)))
 (property "LCSC" "C14663" (at 279.4 68.58 0.0) (effects (font (size 1.27 1.27)) (hide yes)))
 (property "MPN" "CC0603KRX7R9BB104" (at 279.4 68.58 0.0) (effects (font (size 1.27 1.27)) (hide yes)))
 (property "Manufacturer" "YAGEO" (at 279.4 68.58 0.0) (effects (font (size 1.27 1.27)) (hide yes)))
 (property "Source checked" "2026-10-03" (at 279.4 68.58 0.0) (effects (font (size 1.27 1.27)) (hide yes)))
 (pin "1")
 (pin "2"))
(label "VIN"  (at 279.4000 59.6900 0) (effects (font (size 1.27 1.27)) (justify left bottom)))
(label "GND"  (at 279.4000 77.4700 0) (effects (font (size 1.27 1.27)) (justify left bottom)))
(symbol
 (lib_id "Device:C_Polarized")
 (at 309.88 68.58 0.0)
 (unit 1)
 (in_bom yes)
 (on_board yes)
 (dnp no)
 (property "Reference" "C12" (at 314.96 66.04 0.0) (effects (font (size 1.27 1.27)) (justify left)))
 (property "Value" "470u / 35V" (at 314.96 71.12 0.0) (effects (font (size 1.27 1.27)) (justify left)))
 (property "Footprint" "Capacitor_THT:CP_Radial_D10.0mm_P5.00mm" (at 309.88 68.58 0.0) (effects (font (size 1.27 1.27)) (hide yes)))
 (property "Datasheet" "https://datasheet.lcsc.com/datasheet/pdf/8c66fb21bbd21f0bcbbdf88fdf292042.pdf?productCode=C106703" (at 309.88 68.58 0.0) (effects (font (size 1.27 1.27)) (hide yes)))
 (property "LCSC" "C106703" (at 309.88 68.58 0.0) (effects (font (size 1.27 1.27)) (hide yes)))
 (property "MPN" "ERS1VM471G16OT" (at 309.88 68.58 0.0) (effects (font (size 1.27 1.27)) (hide yes)))
 (property "Manufacturer" "AISHI" (at 309.88 68.58 0.0) (effects (font (size 1.27 1.27)) (hide yes)))
 (property "Source checked" "2026-10-03" (at 309.88 68.58 0.0) (effects (font (size 1.27 1.27)) (hide yes)))
 (pin "1")
 (pin "2"))
(label "VIN"  (at 309.8800 59.6900 0) (effects (font (size 1.27 1.27)) (justify left bottom)))
(label "GND"  (at 309.8800 77.4700 0) (effects (font (size 1.27 1.27)) (justify left bottom)))
(hierarchical_label "VIN" (shape output) (at 330.2000 50.8000 0) (effects (font (size 1.27 1.27)) (justify left bottom)))
(label "VIN"  (at 350.5200 50.8000 0) (effects (font (size 1.27 1.27)) (justify left bottom)))
(hierarchical_label "GND" (shape input) (at 330.2000 58.4200 0) (effects (font (size 1.27 1.27)) (justify left bottom)))
(label "GND"  (at 350.5200 58.4200 0) (effects (font (size 1.27 1.27)) (justify left bottom)))
(symbol
 (lib_id "power:PWR_FLAG")
 (at 259.08 124.46 0.0)
 (unit 1)
 (in_bom no)
 (on_board no)
 (dnp no)
 (property "Reference" "#FLG10" (at 259.08 124.46 0.0) (effects (font (size 1.27 1.27)) (hide yes)))
 (property "Value" "PWR_FLAG" (at 259.08 124.46 0.0) (effects (font (size 1.27 1.27)) (hide yes)))
 (property "Footprint" "" (at 259.08 124.46 0.0) (effects (font (size 1.27 1.27)) (hide yes)))
 (property "Datasheet" "" (at 259.08 124.46 0.0) (effects (font (size 1.27 1.27)) (hide yes)))
 (pin "1"))
(label "GND"  (at 259.0800 124.4600 0) (effects (font (size 1.27 1.27)) (justify left bottom)))
(symbol
 (lib_id "power:PWR_FLAG")
 (at 279.4 124.46 0.0)
 (unit 1)
 (in_bom no)
 (on_board no)
 (dnp no)
 (property "Reference" "#FLG11" (at 279.4 124.46 0.0) (effects (font (size 1.27 1.27)) (hide yes)))
 (property "Value" "PWR_FLAG" (at 279.4 124.46 0.0) (effects (font (size 1.27 1.27)) (hide yes)))
 (property "Footprint" "" (at 279.4 124.46 0.0) (effects (font (size 1.27 1.27)) (hide yes)))
 (property "Datasheet" "" (at 279.4 124.46 0.0) (effects (font (size 1.27 1.27)) (hide yes)))
 (pin "1"))
(label "VIN_RAW"  (at 279.4000 124.4600 0) (effects (font (size 1.27 1.27)) (justify left bottom)))
(symbol
 (lib_id "power:PWR_FLAG")
 (at 304.8 124.46 0.0)
 (unit 1)
 (in_bom no)
 (on_board no)
 (dnp no)
 (property "Reference" "#FLG12" (at 304.8 124.46 0.0) (effects (font (size 1.27 1.27)) (hide yes)))
 (property "Value" "PWR_FLAG" (at 304.8 124.46 0.0) (effects (font (size 1.27 1.27)) (hide yes)))
 (property "Footprint" "" (at 304.8 124.46 0.0) (effects (font (size 1.27 1.27)) (hide yes)))
 (property "Datasheet" "" (at 304.8 124.46 0.0) (effects (font (size 1.27 1.27)) (hide yes)))
 (pin "1"))
(label "VIN"  (at 304.8000 124.4600 0) (effects (font (size 1.27 1.27)) (justify left bottom)))
(text "FIT J10 + F10 OR J11 + F11. Do not populate both input connector paths.\nXT60: provisional 25 A shared continuous budget; fuse, copper and temperature still require validation.\nBarrel: 5 A absolute TOTAL ceiling; 3.5 A provisional continuous budget after fuse derating. Use a current-limited supply.\nLM74700 + parallel Q10/Q11 provide reverse-polarity / reverse-current protection. It is not an overvoltage disconnect.\nNever apply more than 18 V nominal. TVS pulse capability is not a sustained overvoltage rating." (at 25.4000 162.5600 0) (effects (font (size 1.5 1.5)) (justify left top)))
(wire (pts (xy 20.3200 30.4800) (xy 20.3200 45.7200)) (stroke (width 0) (type default)))
(wire (pts (xy 20.3200 30.4800) (xy 63.5000 30.4800)) (stroke (width 0) (type default)))
(wire (pts (xy 20.3200 45.7200) (xy 20.3200 48.2600)) (stroke (width 0) (type default)))
(wire (pts (xy 20.3200 48.2600) (xy 30.4800 48.2600)) (stroke (width 0) (type default)))
(wire (pts (xy 22.8600 45.7200) (xy 30.4800 45.7200)) (stroke (width 0) (type default)))
(wire (pts (xy 43.1800 83.8200) (xy 74.9300 83.8200)) (stroke (width 0) (type default)))
(wire (pts (xy 43.1800 86.3600) (xy 50.8000 86.3600)) (stroke (width 0) (type default)))
(wire (pts (xy 43.1800 88.9000) (xy 50.8000 88.9000)) (stroke (width 0) (type default)))
(wire (pts (xy 63.5000 30.4800) (xy 63.5000 45.7200)) (stroke (width 0) (type default)))
(wire (pts (xy 63.5000 45.7200) (xy 74.9300 45.7200)) (stroke (width 0) (type default)))
(wire (pts (xy 82.5500 45.7200) (xy 90.1700 45.7200)) (stroke (width 0) (type default)))
(wire (pts (xy 82.5500 83.8200) (xy 90.1700 83.8200)) (stroke (width 0) (type default)))
(wire (pts (xy 93.9800 110.4900) (xy 93.9800 115.5700)) (stroke (width 0) (type default)))
(wire (pts (xy 93.9800 123.1900) (xy 93.9800 128.2700)) (stroke (width 0) (type default)))
(wire (pts (xy 114.3000 93.9800) (xy 121.9200 93.9800)) (stroke (width 0) (type default)))
(wire (pts (xy 114.3000 99.0600) (xy 121.9200 99.0600)) (stroke (width 0) (type default)))
(wire (pts (xy 114.3000 104.1400) (xy 121.9200 104.1400)) (stroke (width 0) (type default)))
(wire (pts (xy 114.3000 109.2200) (xy 121.9200 109.2200)) (stroke (width 0) (type default)))
(wire (pts (xy 144.7800 50.8000) (xy 152.4000 50.8000)) (stroke (width 0) (type default)))
(wire (pts (xy 157.4800 93.9800) (xy 165.1000 93.9800)) (stroke (width 0) (type default)))
(wire (pts (xy 157.4800 99.0600) (xy 165.1000 99.0600)) (stroke (width 0) (type default)))
(wire (pts (xy 160.0200 30.4800) (xy 160.0200 45.7200)) (stroke (width 0) (type default)))
(wire (pts (xy 160.0200 30.4800) (xy 210.8200 30.4800)) (stroke (width 0) (type default)))
(wire (pts (xy 160.0200 55.8800) (xy 160.0200 71.1200)) (stroke (width 0) (type default)))
(wire (pts (xy 160.0200 71.1200) (xy 210.8200 71.1200)) (stroke (width 0) (type default)))
(wire (pts (xy 195.5800 50.8000) (xy 203.2000 50.8000)) (stroke (width 0) (type default)))
(wire (pts (xy 208.2800 110.4900) (xy 208.2800 115.5700)) (stroke (width 0) (type default)))
(wire (pts (xy 208.2800 123.1900) (xy 208.2800 128.2700)) (stroke (width 0) (type default)))
(wire (pts (xy 210.8200 30.4800) (xy 210.8200 45.7200)) (stroke (width 0) (type default)))
(wire (pts (xy 210.8200 55.8800) (xy 210.8200 71.1200)) (stroke (width 0) (type default)))
(wire (pts (xy 248.9200 59.6900) (xy 248.9200 64.7700)) (stroke (width 0) (type default)))
(wire (pts (xy 248.9200 72.3900) (xy 248.9200 77.4700)) (stroke (width 0) (type default)))
(wire (pts (xy 279.4000 59.6900) (xy 279.4000 64.7700)) (stroke (width 0) (type default)))
(wire (pts (xy 279.4000 72.3900) (xy 279.4000 77.4700)) (stroke (width 0) (type default)))
(wire (pts (xy 309.8800 59.6900) (xy 309.8800 64.7700)) (stroke (width 0) (type default)))
(wire (pts (xy 309.8800 72.3900) (xy 309.8800 77.4700)) (stroke (width 0) (type default)))
(wire (pts (xy 330.2000 50.8000) (xy 350.5200 50.8000)) (stroke (width 0) (type default)))
(wire (pts (xy 330.2000 58.4200) (xy 350.5200 58.4200)) (stroke (width 0) (type default)))

(embedded_fonts no))
